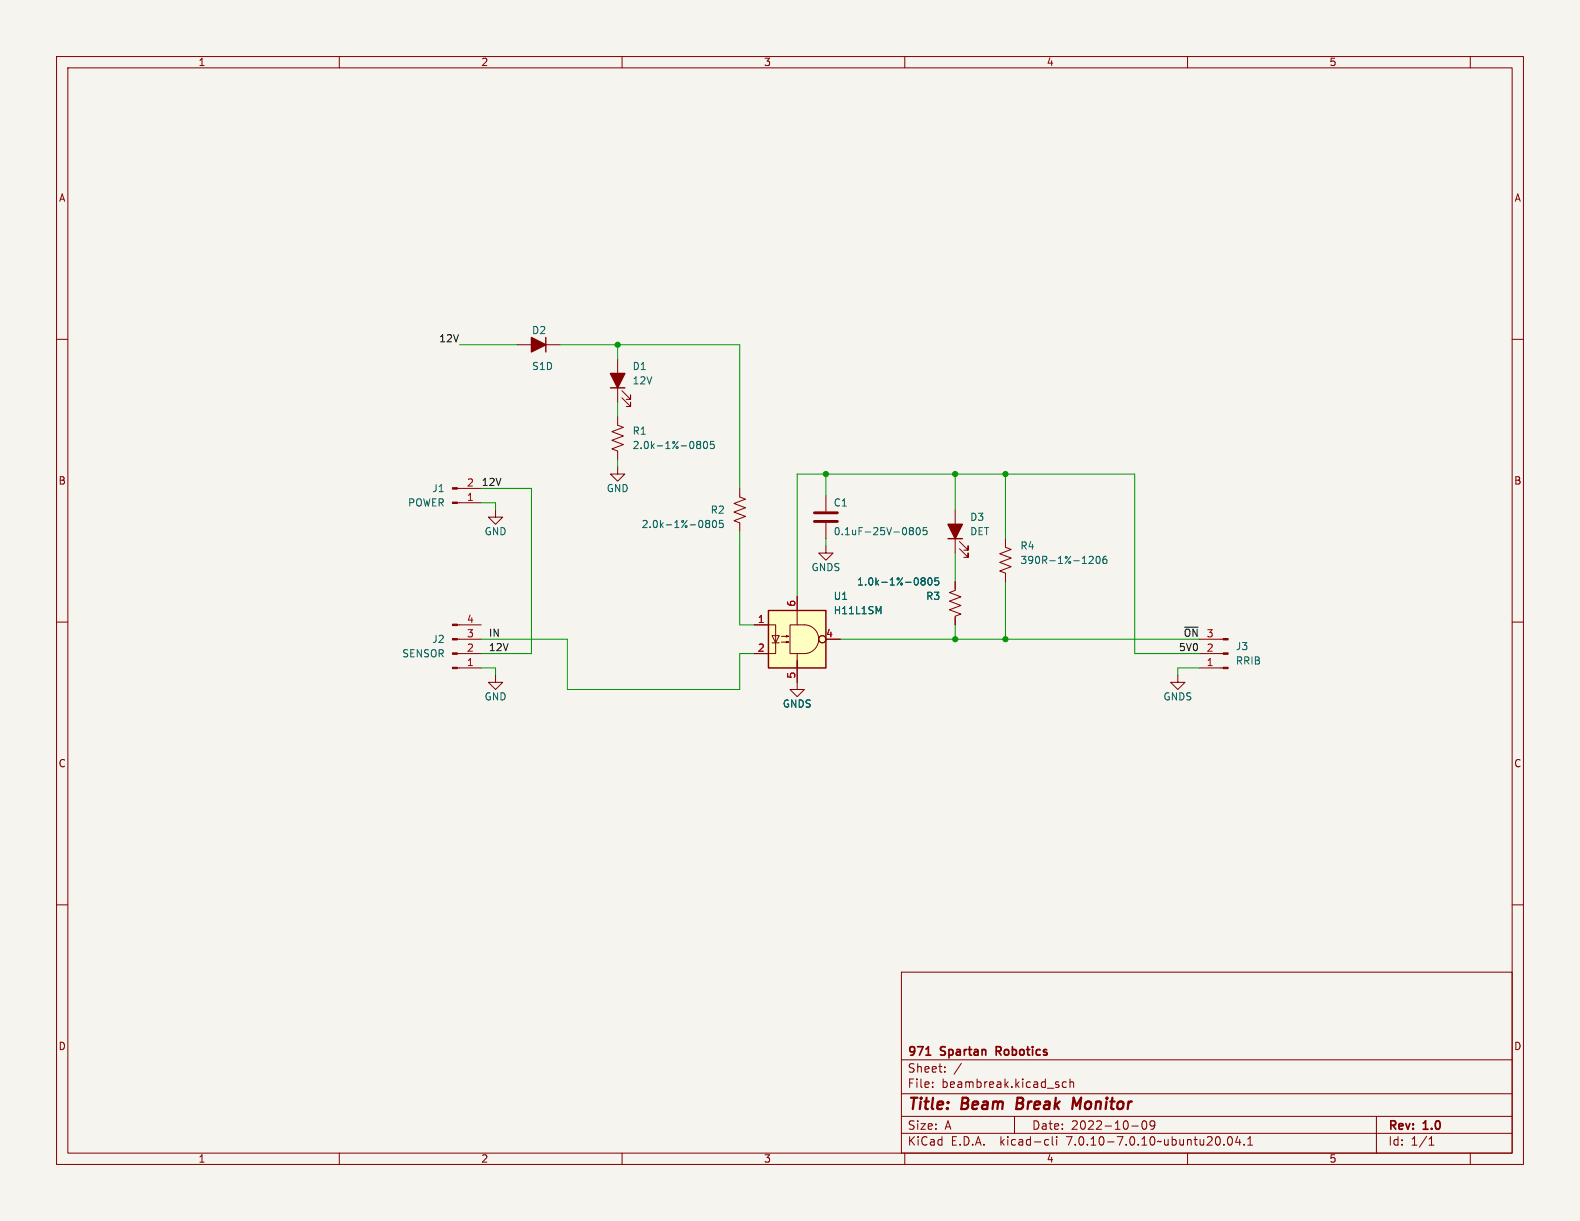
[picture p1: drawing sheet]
<svg xmlns="http://www.w3.org/2000/svg" width="279mm" height="216mm" viewBox="0 0 279 216" stroke-linecap="round" stroke-linejoin="round" font-family="sans-serif">
<path d="M0 0h279.4v215.9h-279.4z" fill="#f5f4ef" stroke="#f5f4ef" stroke-width=".18"/>
<g fill="none" stroke="#840000" stroke-width=".18">
<path d="M10 10h259.4v195.9h-259.4zM12 12h255.4v191.9h-255.4zM60 10v2M110 10v2M160 10v2M210 10v2M260 10v2M10 60h2M267.4 60h2M91.4 61h7.7M109.2 73.7v1.5l1 .4-2 .7 2 .8-2 .8 2 .7-2 .8 1 .4v1.5M109.2 63.5v7.6"/>
<path d="M110 70.4l1.5 1.5v-.8v.8h-.8M110 69.1l1.5 1.5v-.7v.7h-.8M80.9 86.4h4.2M80.9 88.9h4.2M87.6 90.2v1.2h1.3l-1.3 1.3-1.2-1.3h1.2M109.2 82.6v1.2h1.3l-1.3 1.3-1.3-1.3h1.3M130.8 86.4v1.5l1 .4-2 .7 2 .8-2 .8 2 .7-2 .8 1 .4v1.5M146 96.5v1.3h1.3l-1.3 1.3-1.2-1.3h1.2M146 87.6v2.8M146 92.5v2.8M168.9 90.2v7.6M169.7 97l1.5 1.6v-.8v.8h-.8"/>
<path d="M169.7 95.8l1.5 1.5v-.8v.8h-.8M177.8 95.3v1.5l1 .4-2 .7 2 .8-2 .7 2 .8-2 .8 1 .3v1.6M10 110h2M80.9 110.5h4.2M80.9 113h4.2M80.9 115.6h4.2M80.9 118.1h4.2M87.6 119.4v1.3h1.3l-1.3 1.2-1.2-1.2h1.2M133.3 110.5h3.9v5.1h-3.9M136.5 112.4h1.3l-.6 1.3zM136.5 113.7h1.3M138.2 113.5h1.2l-.3 .2v-.3l.3 .1"/>
<path d="M138.2 112.5h1.2l-.3 .1v-.2l.3 .1M139.7 110.5h2.5a2.54 2.54 0 0 1 2.6 2.5 2.54 2.54 0 0 1-2.6 2.6h-2.5zM141 118.1v3.8h1.2l-1.2 1.3-1.3-1.3h1.3M141 115.6v2.5v-1.3M141 105.4v5.1M146 113h2.6M168.9 102.9v1.5l-1 .4 2 .7-2 .8 2 .8-2 .7 2 .8-1 .4v1.5M208.3 119.4v1.3h1.2l-1.2 1.2-1.3-1.2h1.3M212.1 113h4.2M212.1 115.6h4.2M212.1 118.1h4.2M267.4 110h2"/>
<path d="M10 160h2M267.4 160h2M159.4 171.9h108v32h-108zM159.4 197.4h108M159.4 193.4h108M159.4 187.4h108M164.9 192.1v.2M164.9 191.4v.1M167.1 189.4v.2M167.1 188.7v.1M170 188l-1.3 1.9M179.4 197.4v3"/>
<path d="M188.6 191.4l-.5-.1-.2 .3v.4l.1 .2h.6M189.2 191.4l.2-.1 .4 .1 .1 .9M189.2 190.8v1.5M200.1 199.1h1.2M202.1 198.3l.2-.1a.81 .81 0 0 1 .6 .6 .81 .81 0 0 1-.3 .8l-.2 .1a.81 .81 0 0 1-.3-1.4zM204.2 198.8l-.3 .3h-.3l-.2-.3 .1-.5 .4-.1 .2 .1a.99 .99 0 0 1-.3 1.4h-.3M243.4 197.4v6.5M60 203.9v2M110 203.9v2M159.4 200.4h108M160 203.9v2M185 201.5l.4 .1"/>
<path d="M185.4 202.4l-.4 .1M186.1 201v1.3l.2 .2M186.9 201v.1M186.9 201.5v1M210 203.9v2M216.4 202.3v.2M217.3 201.1l.1-.1a.81 .81 0 0 1 .6 .6 .81 .81 0 0 1-.3 .8l-.1 .1a.81 .81 0 0 1-.6-.6 .81 .81 0 0 1 .3-.8zM218.9 200.9l-.4 1.1h.9M219.2 201.5v1M220 202.3v.2M220.6 202.5h.9M220.6 201.4l.5-.4v1.5"/>
<path d="M252.7 202.5h.9M252.7 201.4l.4-.4v1.5M260 203.9v2"/>
<circle cx="145.4" cy="113" r=".63"/>
</g>
<path d="M179.9 194.1l-.2 2h.8M191.2 194.1l-.9 1.4-.4-1.4-.3 2" fill="none" stroke="#840000" stroke-width=".4"/>
<path d="M163.7 186.6h.9M176.2 185.9h.5M176.7 185.1h-.5v1.5" fill="none" stroke="#840000" stroke-width=".3"/>
<g fill="#840000" stroke="#840000" stroke-width=".18">
<path d="M80 110.4h.9v.2h-.9z"/>
<path d="M80 112.9h.9v.3h-.9z"/>
<path d="M80 115.4h.9v.3h-.9z"/>
<path d="M80 118h.9v.2h-.9z"/>
<path d="M216.3 112.9h.9v.3h-.9z"/>
<path d="M216.3 115.4h.9v.3h-.9z"/>
<path d="M216.3 118h.9v.2h-.9z"/>
<path d="M80 86.2h.9v.3h-.9z"/>
<path d="M80 88.8h.9v.2h-.9z"/>
</g>
<g fill="none" stroke="#006464" stroke-width=".18">
<path d="M123.3 78.5l.1 .1M123.3 78.1l.4-.1 .1 .2 .1 .2-.2 .2M123.4 78.6h.3M123.4 78.6l-.1 .1M123.7 78.6l.2 .2-.1 .4-.1 .1h-.4M124.6 78.1l.1-.1a.68 .68 0 0 1 .4 .7 .68 .68 0 0 1-.4 .6 .84 .84 0 0 1-.1-1.2zM126.3 78h-.6l-.1 .7 .2-.2 .4 .1 .1 .2v.4l-.2 .1-.5-.1M124.9 92.5l.1 .1M124.9 92.1l.4-.1 .1 .1 .1 .2-.2 .3M125 92.6h.3M125 92.6h-.1M125.3 92.6l.2 .2-.1 .4-.1 .1-.4-.1"/>
<path d="M126.1 92.1l.2-.1a.68 .68 0 0 1 .4 .7 .68 .68 0 0 1-.4 .6l-.2-.1-.1-.4zM127.9 92h-.6l-.1 .6 .2-.1 .4 .1 .1 .1v.5l-.2 .1-.5-.1M161 93.8l-.2-.2 .2-.3h.3l.2 .2-.2 .3M161 93.8l-.2 .3 .1 .3 .1 .2 .4-.1 .1-.2v-.3l-.2-.2M161 93.8h.3M162.1 93.4l.2-.1a.68 .68 0 0 1 .4 .6 .68 .68 0 0 1-.4 .7l-.2-.2-.1-.3zM163.9 93.3h-.6l-.1 .6 .2-.1h.4l.1 .2v.4l-.2 .2-.5-.2M192.8 98.4h.4l.1 .3-.8 .9h.8M194 98.4h.1a.68 .68 0 0 1 .5 .6 .68 .68 0 0 1-.5 .6 .84 .84 0 0 1-.1-1.2zM195.6 98.4h-.3a.86 .86 0 0 0 0 1.2l.4-.1 .1-.4-.3-.2h-.4l-.1 .2M155.4 108.2l.4-.9v1.2M163 102.7h.1"/>
<path d="M163 102.2h.4l.1 .1 .1 .2-.2 .2M163.1 102.7h.3M163.1 102.7l-.1 .1M163.4 102.7l.2 .3-.1 .3-.1 .1h-.4M164.2 102.3l.2-.1a.68 .68 0 0 1 .4 .6 .68 .68 0 0 1-.4 .6l-.2-.1-.1-.3zM166 102.2h-.6l-.1 .6 .2-.1h.4l.1 .2v.4l-.2 .1-.5-.1"/>
</g>
<path d="M96.5 59.7v2.5M107.9 68.6h2.6M167.6 95.3h2.6M135.9 108h10.1v10.1h-10.1z" fill="none" stroke="#840000" stroke-width=".25"/>
<g fill="#840000" stroke="#840000" stroke-width=".25">
<path d="M107.9 66h2.6l-1.3 2.6z"/>
<path d="M94 59.7l2.5 1.3-2.5 1.2z"/>
<path d="M167.6 92.7h2.6l-1.3 2.6z"/>
</g>
<path d="M135.9 108h10.1v10.1h-10.1z" fill="#ffffc2" stroke="#ffffc2" stroke-width=".18"/>
<path d="M144 92.2h4.1M144 90.7h4.1" fill="none" stroke="#840000" stroke-width=".51"/>
<g fill="none" stroke="#009600" stroke-width=".18">
<path d="M81.3 61h10.1M99.1 61h31.7v25.4M109.2 61v2.5M109.2 71.1v2.6M85.1 88.9h2.5v1.3M85.1 86.4h8.9v29.2h-8.9M109.2 81.3v1.3M130.8 94v16.5h2.5M146 83.8v3.8M146 95.3v1.2M168.9 83.8v6.4M168.9 97.8v5.1"/>
<path d="M177.8 83.8v11.5M85.1 113h15.2v8.9h30.5v-6.3h2.5M85.1 118.1h2.5v1.3M141 105.4v-21.6h59.7v31.8h11.4M148.6 113h63.5M168.9 110.5v2.5M177.8 102.9v10.1M212.1 118.1h-3.8v1.3"/>
</g>
<g fill="#009600" stroke="#009600" stroke-width=".18">
<circle cx="177.8" cy="83.8" r=".46"/>
<circle cx="168.9" cy="83.8" r=".46"/>
<circle cx="146" cy="83.8" r=".46"/>
<circle cx="177.8" cy="113" r=".46"/>
<circle cx="168.9" cy="113" r=".46"/>
<circle cx="109.2" cy="61" r=".46"/>
</g>
<g font-size="2.8" fill="#840000">
<text x="160.4" y="196.8">Title:</text>
<text x="170.1" y="196.8">Beam</text>
<text x="180.6" y="196.8">Break</text>
<text x="191.3" y="196.8">Monitor</text>
</g>
<g font-size="2.1" fill="#840000">
<text x="160.4" y="189.9">Sheet:</text>
<text x="160.4" y="187.1">971</text>
<text x="166.4" y="187.1">Spartan</text>
<text x="176.8" y="187.1">Robotics</text>
<text x="160.4" y="192.6">File:</text>
<text x="166.5" y="192.6">beambreak.kicad_sch</text>
<text x="160.4" y="202.8">KiCad</text>
<text x="160.4" y="200">Size:</text>
<text x="167.1" y="200">A</text>
<text x="168.1" y="202.8">E.D.A.</text>
<text x="177" y="202.8">kicad-cli</text>
<text x="182.4" y="200">Date:</text>
<text x="188.9" y="202.8">7.0.10-7.0.10~ubuntu20.04.1</text>
<text x="189.4" y="200">2022-10-09</text>
<text x="245.4" y="200.2">Rev:</text>
<text x="245.4" y="202.8">Id:</text>
<text x="249.5" y="202.8">1/1</text>
<text x="251.8" y="200.2">1.0</text>
</g>
<g font-size="1.8" fill="#840000">
<text x="35" y="11.9">1</text>
<text x="85" y="11.9">2</text>
<text x="135" y="11.9">3</text>
<text x="185" y="11.9">4</text>
<text x="235" y="11.9">5</text>
<text x="10.3" y="35.9">A</text>
<text x="267.7" y="35.9">A</text>
<text x="10.3" y="85.9">B</text>
<text x="267.7" y="85.9">B</text>
<text x="10.3" y="135.9">C</text>
<text x="267.7" y="135.9">C</text>
<text x="10.3" y="185.9">D</text>
<text x="267.7" y="185.9">D</text>
<text x="35" y="205.8">1</text>
<text x="85" y="205.8">2</text>
<text x="135" y="205.8">3</text>
<text x="185" y="205.8">4</text>
<text x="235" y="205.8">5</text>
</g>
<g font-size="1.8" fill="#006464">
<text x="94" y="59.3">D2</text>
<text x="94" y="65.6">S1D</text>
<text x="111.8" y="65.6">D1</text>
<text x="111.8" y="68.2">12V</text>
<text x="111.8" y="77.1">R1</text>
<text x="111.8" y="79.6">2.0k-1%-0805</text>
<text x="72.1" y="89.8">POWER</text>
<text x="76.4" y="87.2">J1</text>
<text x="107.2" y="87.2">GND</text>
<text x="147.3" y="89.8">C1</text>
<text x="85.6" y="94.8">GND</text>
<text x="113.4" y="93.6">2.0k-1%-0805</text>
<text x="125.6" y="91">R2</text>
<text x="147.3" y="94.8">0.1uF-25V-0805</text>
<text x="171.5" y="92.3">D3</text>
<text x="171.5" y="94.8">DET</text>
<text x="143.4" y="101.2">GNDS</text>
<text x="180.3" y="97.4">R4</text>
<text x="180.3" y="99.9">390R-1%-1206</text>
<text x="147.3" y="106.3">U1</text>
<text x="151.5" y="103.7">1.0k-1%-0805</text>
<text x="163.7" y="106.3">R3</text>
<text x="76.4" y="113.9">J2</text>
<text x="147.3" y="108.8">H11L1SM</text>
<text x="71" y="116.4">SENSOR</text>
<text x="218.4" y="115.2">J3</text>
<text x="218.4" y="117.7">RRIB</text>
<text x="85.6" y="124.1">GND</text>
<text x="138.3" y="125.3">GNDS</text>
<text x="205.6" y="124.1">GNDS</text>
</g>
<g font-size="1.8" fill="#0f0f0f">
<text x="77.6" y="60.6">12V</text>
<text x="85.1" y="86">12V</text>
<text x="86.4" y="112.7">IN</text>
<text x="209.2" y="112.7">~{ON}</text>
<text x="86.4" y="115.2">12V</text>
<text x="208.4" y="115.2">5V0</text>
</g>
<g font-size="1.8" fill="#a90000">
<text x="82.5" y="88.6">1</text>
<text x="82.5" y="86.1">2</text>
<text x="140.7" y="107.4" transform="rotate(-90 140.7 107.4)">6</text>
<text x="82.5" y="112.8">3</text>
<text x="82.5" y="110.2">4</text>
<text x="133.9" y="110.2">1</text>
<text x="146" y="112.8">4</text>
<text x="213.3" y="112.8">3</text>
<text x="82.5" y="117.9">1</text>
<text x="82.5" y="115.3">2</text>
<text x="133.9" y="115.3">2</text>
<text x="213.3" y="117.9">1</text>
<text x="213.3" y="115.3">2</text>
<text x="140.7" y="120.1" transform="rotate(-90 140.7 120.1)">5</text>
</g>
</svg>
